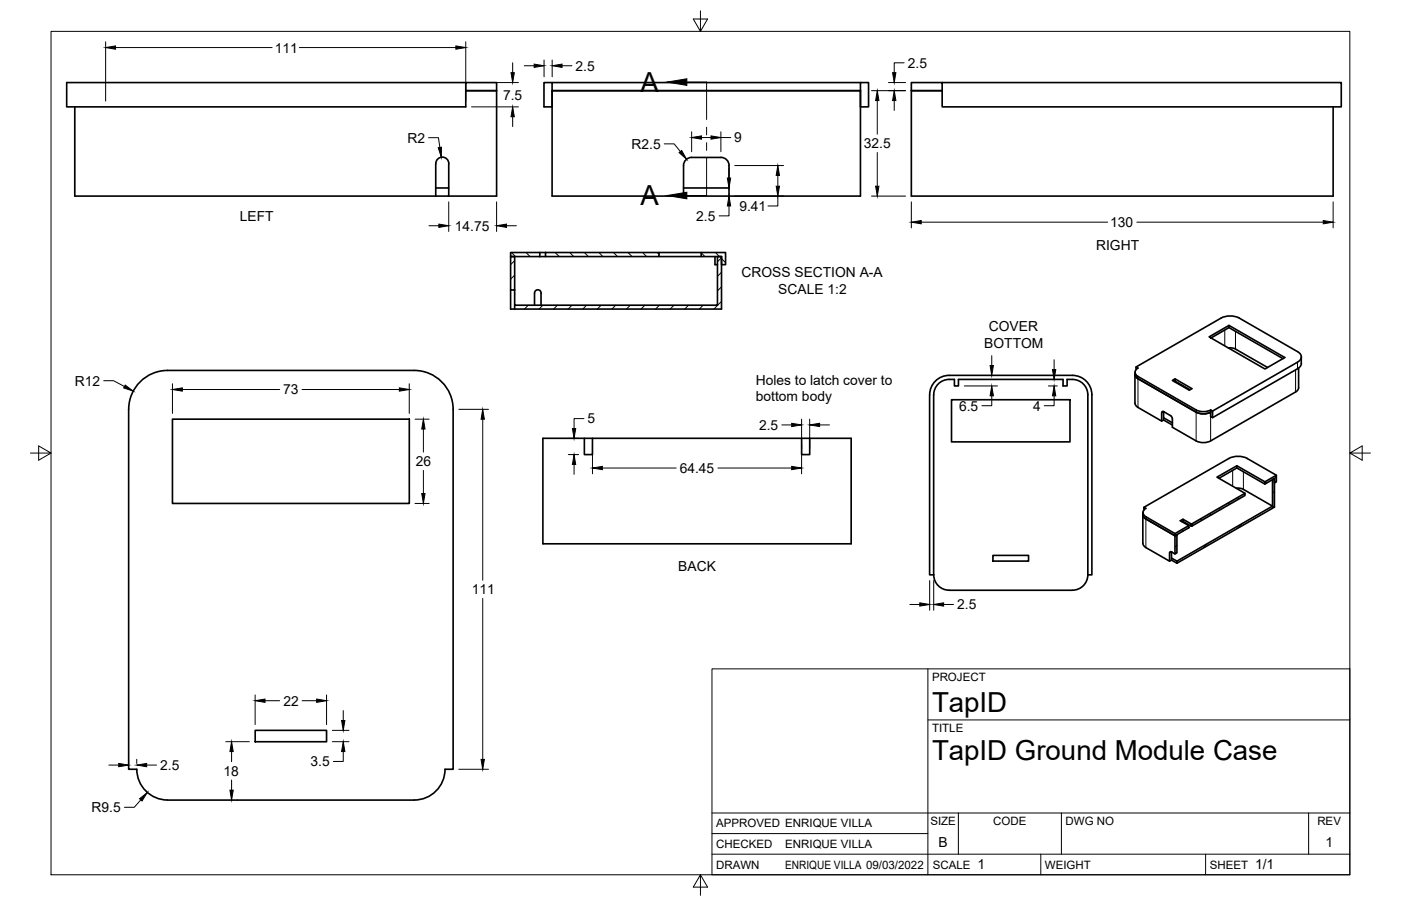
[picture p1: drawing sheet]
<svg xmlns="http://www.w3.org/2000/svg" width="432mm" height="279mm" viewBox="0 0 432 279" stroke-linecap="round" stroke-linejoin="round" font-family="sans-serif">
<!-- layer: Visible -->
<g fill="none" stroke="#000" stroke-width=".51">
<path d="M23.1 33v27.5h115.2v-10a2 2 0 0 0-2-2 2 2 0 0 0-2 2v10M143.6 25.5h-123v7.5h123v-7.5h9.5v2.5h-9.5h9.5v32.5h-14.8M170.2 28h95v32.5h-95zM170.2 28h95M170.2 25.5h-2.5v7.5h2.5v-5M265.2 25.5h2.5v7.5h-2.5zM265.2 25.5h-95v2.5M290.4 25.5h123v7.5h-123v-7.5h-9.5v2.5h9.5h-9.5v32.5h130v-27.5M134.3 58h4M210.7 51a2.48 2.48 0 0 1 2.5-2.4l9-.1a2.51 2.51 0 0 1 2.5 2.5M210.7 51.1v9.4M210.7 58h14"/>
<path d="M224.7 51.1v9.4M157.4 79.1h1.2v10.3h-1.2zM157.4 77.9h9v1.2h-9zM166.4 79.1h1.7M166.4 77.9h1.7M168.1 77.9h35v1.2h-35zM203.1 79.1h13M203.1 77.9h13M216.1 77.9h7.5v3.7h-1.2v-2.5h-6.3zM220.4 79.1v2.5h.7M157.4 89.4v5.9h65v-16.2h-1.3v15h-62.5v-4.7M158.6 94.1v1.2"/>
<path d="M164.7 94.1l.1-3.7a1.01 1.01 0 0 1 1-1 1.01 1.01 0 0 1 1 1v3.7M43.2 117.7a12 12 0 0 1 8.4-3.5h76.1a12 12 0 0 1 12 12v111h-2.5a9.5 9.5 0 0 1-9.5 9.5h-76a9.5 9.5 0 0 1-9.6-9.5h-2.5l.1-111a12 12 0 0 1 3.5-8.5zM292.5 117h1.7v2h1.2v-2h32.2v2h1.3v-2a5.2 5.2 0 0 1 6.3 3.9l.1 56.4M292.5 115.8h38a6 6 0 0 1 6 6v55.5h-1.2M292.5 115.8a6 6 0 0 0-6 6M292.5 117a4.8 4.8 0 0 0-4.7 4.8v55.5M349.8 114.8v9.5l.3 .7 .6 .6 7.3 4.3 .6-.4 2.7 1.6M349.8 115.5l.3 .7 .6 .6M350.1 114v-.8l.6 .3a1.37 1.37 0 0 0-.9 1.3 1.37 1.37 0 0 0 .9 1.3l18 10.3M350.7 116.8l18 10.3M362.2 116.8l-.9 .5 5.2 3 .8-.5-5.1-3v.7l-.3 .2M362.2 117.5l4.6 2.7"/>
<path d="M378.6 107.3h1.4l.8 .3 9.9 5.7M378.8 100.4l17.2 9.9-6.1 3.5-17.2-9.9 6.1-3.5v.6l-5.5 3.2M378.8 101l16.6 9.6M399.9 111.7l-26.2 15.1v2M399.9 111.7a1.71 1.71 0 0 0 1.2-1.6 1.71 1.71 0 0 0-1.2-1.7l-17.9-10.3a6.3 6.3 0 0 0-5.7 0l-26.2 15.1M400.2 113.5v6.1l-.5 1-26.6 15.4-1.2 .4-1.4 .1-1.8-.5M401.1 110.1l-.1 2.3-.3 .7-.8 .6-26.2 15.1-.6-.3v-1.4M53.1 129.3h73.1v26h-73.1zM180.1 135.2v5h2.5v-5h64.5M182.6 135.2h-15.3v32.5h95v-32.5h-12.7M247.1 135.2v5h2.5v-5M247.1 135.2h2.5"/>
<path d="M286.5 121.8v55.5h1.3M293.3 123.3h36.5v13h-36.5zM358.6 126.9l2.4 1.4 .3 .9M358.6 129.5v-2.6h-.2l-.3 .4-.1 2.6M358.6 128.8l2.7 1.6M358.6 126.9h.1M361.3 129.2v2.6l7.4 4.2M368.7 127.1l1.2 .4 1.3 .1 1.9-.5M368.7 126.4l1.2 .5h1.3l1.9-.5M373.7 126.8l-.6-.4v.7M352.2 158.1v9.5M352.3 158.8l.2 .7 .7 .6"/>
<path d="M353.2 156.8l-.6-.4v.9M353.2 159.4l8.9 5.1M353.2 156.8a1.37 1.37 0 0 0-.9 1.3 1.37 1.37 0 0 0 .9 1.3M375.7 147.5l5.5-3.2 8.6 5M381 150.6h1.4l.8 .3 9 5.2M381.2 144.3v-.7l-6.1 3.6 8.6 4.9M381.2 143.6l8.6 5M389.8 148.6l3.6-2v2l-.6 .3v-1.3l-3 1.7zM393.4 146.6l-9-5.2a6.3 6.3 0 0 0-5.7 0l-26.1 15M287.8 177.3a4.8 4.8 0 0 0 4.7 4.7M306 171.3h11v1.7h-11zM335.3 177.3a4.8 4.8 0 0 1-4.8 4.7h-38"/>
<path d="M352.3 167.6l.2 .7 .7 .6M353.2 168.9l7.3 4.2 .6-.4 1.6 1M353.2 160l8.9 5.2M361.1 170.2v2.5M361.1 172.1l1.6 1M361.1 170.2l1 .6M361.1 170.2l-.6 .1v2.8M361.1 170.2h.1M362.1 165.2l.6-.3v5.6l-.6 .3zM362.1 164.5l4.3-2.4v.7l-4.3 2.4zM362.7 173.1l29.5-17v-8.2l.6-.3v8.8l-30.1 17.3M362.7 173.1v.6"/>
<path d="M364.6 160.1l-.8 .5 2.6 1.5M364.6 160.8l-.2 .1M367.2 161.6v.7l16.5-9.5v-.7l-16.5 9.5-2.6-1.5v.7l2.6 1.5M78.7 225.2h21.9v3.5h-21.9z"/>
</g>
<!-- layer: Visible Narrow -->
<path d="M350.7 116.1v9.5M377.5 101.8v4.9M380.8 102.2v5.5M399.3 114.1v6.8M399.9 111.7v2M358.6 127l-.6 .3M368.7 126.4v9.6M373.1 127.1v8.9M353.2 159.4v9.5M379.9 145.1v4.8M383.2 145.5v5.4M361.1 170.2l-.6 .3" fill="none" stroke="#000" stroke-width=".31"/>
<!-- layer: Border -->
<path d="M15.7 9.7h400.3v260.1h-400.3zM215.9 3.3v6.4l-2.2-3.8h4.4l-2.2 3.8M9.4 139.7h6.3l-3.8-2.2v4.4l3.8-2.2M416 139.7l3.8 2.2v-4.4l-3.8 2.2h6.4M215.9 269.8l2.2 3.8h-4.4l2.2-3.8v6.3" fill="none" stroke="#000" stroke-width=".31"/>
<!-- layer: Titleblock -->
<path d="M219.4 206.3h196.6v63.5h-196.6zM286 206.3v63.5M286 222h130M219.4 257.1h66.6M219.4 250.7h196.6M295.4 250.7v12.7M327.1 250.7v12.7M403.3 250.7v12.7M219.4 263.4h196.6M320.8 263.4v6.4M371.6 263.4v6.4" fill="none" stroke="#000" stroke-width=".31"/>
<!-- layer: Dimensions -->
<g fill="none" stroke="#000" stroke-width=".31">
<path d="M32.6 12.9v18.3M35.6 14.7h48.3M92.3 14.7h48.2M143.6 12.9v18.3M158 19.4v3M167.7 18.5v5.2M170.2 18.5v5.2M278.7 19.4h-3.1v3M145.3 33h14.5M145.3 25.5h14.5M158 36v3.1M161.6 20.3h3"/>
<path d="M173.2 20.3h3.1M268.6 28h10.5M270.4 31v10.4M273.8 25.5h5.3M275.6 31v3.1M132.1 42.5h3l.5 3M204.7 44.4h3.1l1.9 2.3M213.2 40.6v6.2M216.2 42.4h2.9M222.2 40.6v6.2M222.2 42.4h3M224.7 51.9v3"/>
<path d="M226.5 51.1h15M239.7 54.1v3.3M270.4 47v10.4M132.2 69.6h3.1M138.3 62.3v9.1M153.1 62.3v9.1M156.1 69.6h3.1M224.7 63.5v3.1h-3.1M226.5 60.5h15M239.7 60.5v3h-3M268.6 60.5h10.5M280.9 62.3v8"/>
<path d="M283.9 68.5h57.5M350.4 68.5h57.4M410.9 62.3v8M32 117.4h3l3.4 1.8M53.1 118.3v9.2M126.1 118.3v9.2M297.2 119h10.2M305.7 109.7v3M323.1 119h2.8M323.1 117h2.8M324.9 110.9v3.1M56.2 120.1h30"/>
<path d="M93.1 120.1h30M127.9 129.3h4.4M130.5 132.3v7.1M141.4 126.2h9.2M148.8 129.3v49.6M175.2 135.2h3.1M180 129.1h-3.1v3M182.6 137v9.1M241 131h3M247.1 129.3v16.8M249.6 129.3v9.1M252.6 131h3.1"/>
<path d="M305.7 122.1v3h-3.1M324.9 122.1v3h-3.1M127.9 155.3h4.4M130.5 145.1v7.1M175.2 140.2h3.1M176.9 143.2v3.1M185.7 144.3h22.7M221.3 144.3h22.7M286.5 179v9.2M287.8 179v9.2M148.8 184.5v49.7M280.4 186.4h3.1"/>
<path d="M290.8 186.4h3.1M78.6 214.3v9.2M81.7 216.1h4.5M93.1 216.1h4.5M100.6 214.3v9.2M105.8 219.1v3.1M33.5 235.9h3.1M39.6 234.2v1.3M42.1 234.2v1.3M45.2 235.9h3M69.6 228.7h7.3M71.4 231.8v3.1"/>
<path d="M102.4 225.2h5.2M102.4 228.7h5.2M105.8 231.8v3h-3.1M141.4 237.2h9.2M43.4 246.7l-2 2.3h-3.1M71.4 240.6v3.1M73 246.7h.2"/>
</g>
<g fill="#000" stroke="#000" stroke-width=".31">
<path d="M32.6 14.7l3-.5v1zM140.5 14.2l3.1 .5-3.1 .5zM164.6 19.8l3.1 .5-3.1 .5zM170.2 20.3l3-.5v1zM158 33l.5 3h-1zM157.5 22.4h1l-.5 3.1zM270.4 28l.5 3h-1zM275.6 28l.5 3h-1zM275.1 22.4h1l-.5 3.1zM135.1 45.6l1-.2-.1 3.1zM209.3 47.1l.8-.7 1.5 2.7zM213.2 42.4l3-.5v1z"/>
<path d="M219.1 41.9l3.1 .5-3.1 .5zM224.2 54.9h1l-.5 3.1zM239.7 51.1l.5 3h-1zM239.2 57.4h1l-.5 3.1zM269.9 57.4h1l-.5 3.1zM135.3 69.1l3 .5-3 .5zM153.1 69.6l3-.5v1zM224.7 60.5l.5 3h-1zM280.9 68.5l3-.5v1zM407.8 68l3.1 .5-3.1 .5zM38.6 118.7l2.4 1.9-2.9-1zM53.1 120.1l3.1-.5v1z"/>
<path d="M123.1 119.6l3 .5-3 .5zM305.2 112.7h1l-.5 3.1zM324.4 114h1l-.5 3zM130.5 129.3l.5 3h-1zM148.8 126.2l.5 3.1h-1zM176.4 132.1h1l-.5 3.1zM244 130.5l3.1 .5-3.1 .6zM249.6 131l3-.5v1.1zM305.7 119l.5 3.1h-1zM324.9 119l.5 3.1h-1zM130 152.2h1l-.5 3.1zM176.9 140.2l.5 3h-1z"/>
<path d="M182.6 144.3l3.1-.5v1zM244 143.8l3.1 .5-3.1 .5zM283.5 185.9l3 .5-3 .5zM287.8 186.4l3-.5v1zM78.6 216.1l3.1-.5v1zM97.6 215.6l3 .5-3 .5zM36.6 235.4l3 .5-3 .6zM42.1 235.9l3.1-.5v1.1zM71.4 228.7l.5 3.1h-1zM105.3 222.2h1l-.5 3zM105.8 228.7l.5 3.1h-1zM148.3 234.2h1l-.5 3z"/>
<path d="M43 246.3l2.4-1.9-1.6 2.6zM70.9 243.7h1l-.5 3z"/>
</g>
<!-- layer: Hatching -->
<g fill="none" stroke="#000" stroke-width=".31">
<path d="M157.6 77.9l1.3 1.2M162.1 77.9l1.3 1.2M171.1 77.9l1.3 1.2M175.6 77.9l1.2 1.2M180.1 77.9l1.3 1.2M184.6 77.9l1.2 1.2M189.1 77.9l1.2 1.2M193.6 77.9l1.2 1.2M198.1 77.9l1.2 1.2M202.5 77.9l.6 .5M216.1 78l1.2 1.1M220.5 77.9l1.3 1.2"/>
<path d="M222.4 79.5l-1.3 1.2M222.4 79.8l1.2 1.2M158.6 80.4l-1.2 1.2M158.6 84.9l-1.2 1.2M158.6 89.3v.1M162.8 94.1l-1.2 1.2M167.3 94.1l-1.2 1.2M171.8 94.1l-1.2 1.2M176.3 94.1l-1.2 1.2M180.8 94.1l-1.2 1.2M185.3 94.1l-1.2 1.2M189.8 94.1l-1.2 1.2"/>
<path d="M194.2 94.1l-1.1 1.2M198.7 94.1l-1.1 1.2M203.2 94.1l-1.1 1.2M207.7 94.1l-1.2 1.2M212.2 94.1l-1.2 1.2M216.7 94.1l-1.2 1.2M222.4 84l-1.3 1.2M222.4 88.5l-1.3 1.2M222.4 92.9l-2.4 2.4M372.9 158.4l.4 .4M375.7 156.7l.4 .5M378.5 155.1l.5 .4"/>
<path d="M381.4 153.5l.4 .4M389.9 148.5l.5 .5M392.8 151.5l-.6 .6M392.8 156l-.9 .9M392.8 146.9l.6 .6M362.7 168.1l-.6 .6M364.3 163.3l.4 .4M367.2 161.7l.4 .4M370 160l.4 .4M372.2 167.6l-1.5 1.5M382.8 161.5l-1.5 1.5"/>
</g>
<!-- layer: Annotations -->
<path d="M211.7 25.3h6.1v11.6M217.8 39.2v2.4M217.8 44v2.4M217.8 48.8v11.5h-6.1" fill="none" stroke="#000" stroke-width=".31"/>
<path d="M205.6 25.3l6.1-1v2zM205.6 60.3l6.1-1v2z" fill="#000" stroke="#000" stroke-width=".31"/>
<g font-size="8.5">
<text x="197.4" y="28.4">A</text>
<text x="197.4" y="63.4">A</text>
<text x="287.3" y="219.5">TapID</text>
<text x="287.3" y="234.5">TapID Ground Module Case</text>
</g>
<g font-size="4.3">
<text x="84.7" y="16.2">111</text>
<text x="177.4" y="21.8">2.5</text>
<text x="279.8" y="20.9">2.5</text>
<text x="155" y="30.7">7.5</text>
<text x="125.6" y="44">R2</text>
<text x="194.6" y="45.9">R2.5</text>
<text x="226.3" y="43.9">9</text>
<text x="266.2" y="45.7">32.5</text>
<text x="227.9" y="65">9.41</text>
<text x="73.9" y="68.1">LEFT</text>
<text x="140.2" y="71.1">14.75</text>
<text x="214.6" y="68.1">2.5</text>
<text x="342.2" y="70">130</text>
<text x="337.8" y="77.2">RIGHT</text>
<text x="228.5" y="85.6">CROSS SECTION A-A</text>
<text x="239.9" y="90.7">SCALE 1:2</text>
<text x="303.4" y="107.3">BOTTOM</text>
<text x="304.8" y="102.1">COVER</text>
<text x="23.1" y="118.9">R12</text>
<text x="232.9" y="118.6">Holes to latch cover to</text>
<text x="87.3" y="121.6">73</text>
<text x="233" y="123.7">bottom body</text>
<text x="181.1" y="130.6">5</text>
<text x="295.6" y="126.6">6.5</text>
<text x="318.4" y="126.6">4</text>
<text x="233.9" y="132.5">2.5</text>
<text x="128.2" y="143.8">26</text>
<text x="209.5" y="145.8">64.45</text>
<text x="209.1" y="176.2">BACK</text>
<text x="145.4" y="183.3">111</text>
<text x="295" y="187.9">2.5</text>
<text x="87.3" y="217.6">22</text>
<text x="49.4" y="237.4">2.5</text>
<text x="68.9" y="239.2">18</text>
<text x="95.7" y="236.3">3.5</text>
<text x="28.2" y="250.5">R9.5</text>
<text x="289.3" y="261.2">B</text>
<text x="408.5" y="261.2">1</text>
<text x="301.2" y="268.1">1</text>
<text x="386.8" y="268.1">1/1</text>
</g>
<g font-size="3.5">
<text x="287.3" y="210.1">PROJECT</text>
<text x="287.3" y="225.8">TITLE</text>
<text x="220.7" y="255.2">APPROVED ENRIQUE VILLA</text>
<text x="286.7" y="254.5">SIZE</text>
<text x="306.1" y="254.5">CODE</text>
<text x="328.4" y="254.5">DWG NO</text>
<text x="406" y="254.5">REV</text>
<text x="220.7" y="261.5">CHECKED</text>
<text x="242" y="261.5">ENRIQUE VILLA</text>
<text x="220.7" y="267.9">DRAWN</text>
<text x="242" y="267.9">ENRIQUE VILLA 09/03/2022</text>
<text x="287.5" y="267.9">SCALE</text>
<text x="322.1" y="267.9">WEIGHT</text>
<text x="372.9" y="267.9">SHEET</text>
</g>
</svg>
